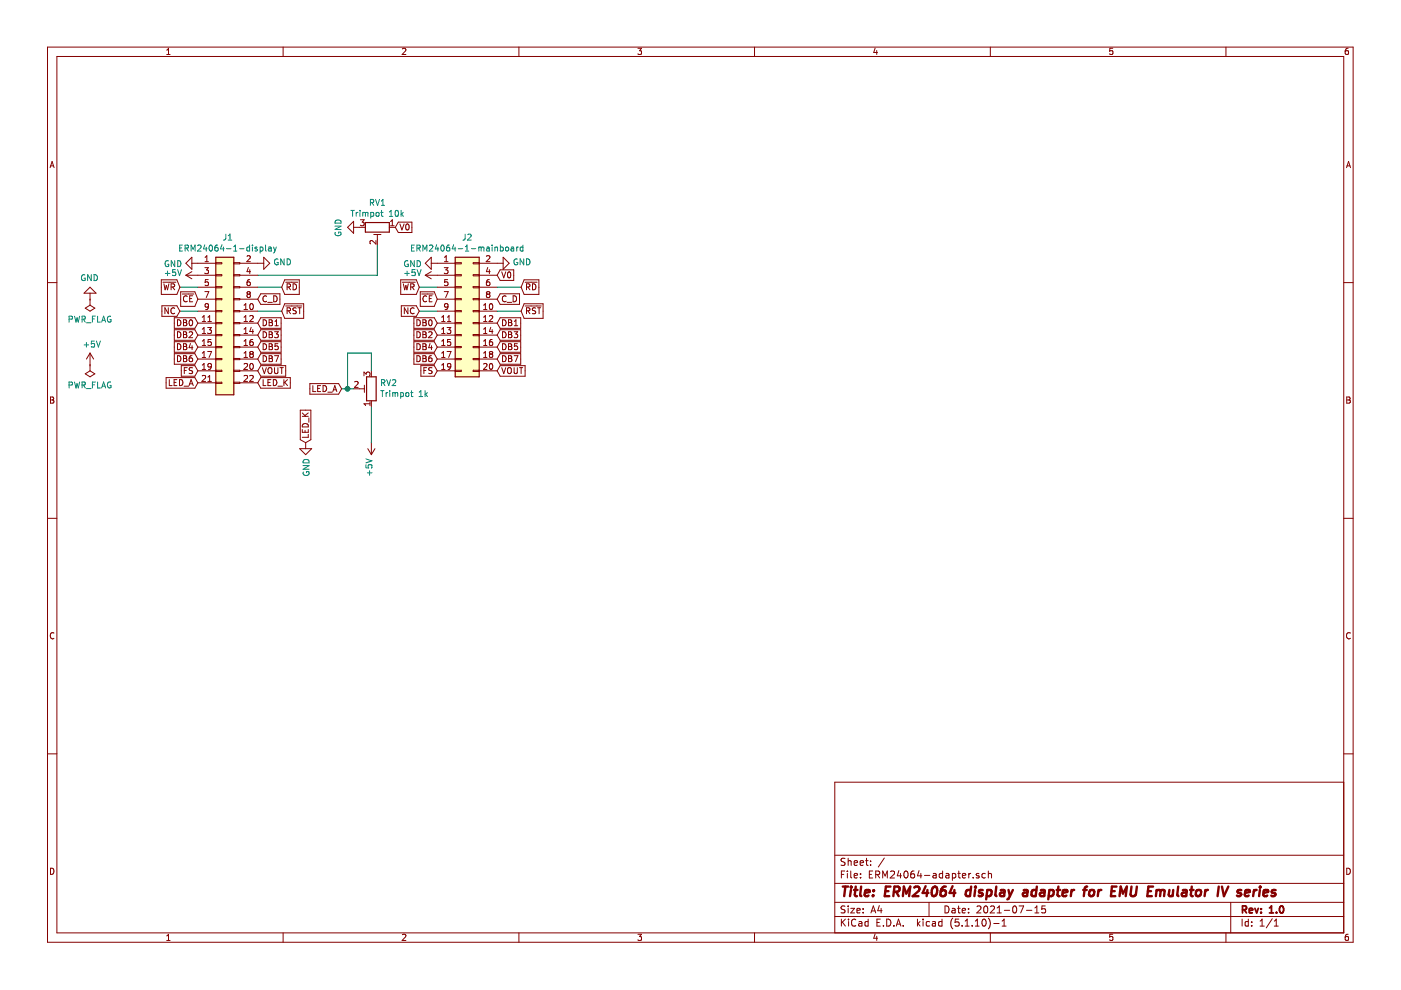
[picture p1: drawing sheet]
EESchema Schematic File Version 4
EELAYER 30 0
EELAYER END
$Descr A4 11693 8268
encoding utf-8
Sheet 1 1
Title "ERM24064 display adapter for EMU Emulator IV series"
Date "2021-07-15"
Rev "1.0"
Comp ""
Comment1 ""
Comment2 ""
Comment3 ""
Comment4 ""
$EndDescr
Text GLabel 3300 1900 2    50   Input ~ 0
V0
Text GLabel 1500 2400 0    50   Input ~ 0
~WR
Text GLabel 2350 2400 2    50   Input ~ 0
~RD
Wire Wire Line
	2350 2400 2150 2400
Wire Wire Line
	1500 2400 1650 2400
Text GLabel 1650 2500 0    50   Input ~ 0
~CE
Text GLabel 2150 2500 2    50   Input ~ 0
C_D
Text GLabel 1500 2600 0    50   Input ~ 0
NC
Wire Wire Line
	1500 2600 1650 2600
Text GLabel 2350 2600 2    50   Input ~ 0
~RST
Wire Wire Line
	2150 2600 2350 2600
Text GLabel 1650 2700 0    50   Input ~ 0
DB0
Text GLabel 1650 2800 0    50   Input ~ 0
DB2
Text GLabel 1650 2900 0    50   Input ~ 0
DB4
Text GLabel 1650 3000 0    50   Input ~ 0
DB6
Text GLabel 2150 2700 2    50   Input ~ 0
DB1
Text GLabel 2150 2800 2    50   Input ~ 0
DB3
Text GLabel 2150 2900 2    50   Input ~ 0
DB5
Text GLabel 2150 3000 2    50   Input ~ 0
DB7
Text GLabel 1650 3100 0    50   Input ~ 0
FS
Text GLabel 2150 3100 2    50   Input ~ 0
VOUT
$Comp
L power:GND #PWR0101
U 1 1
P 1650 2200
F 0 "#PWR0101" H 1650 1950 50  0001 C CNN
F 1 "GND" V 1655 2072 50  0000 R CNN
F 2 "" H 1650 2200 50  0001 C CNN
F 3 "" H 1650 2200 50  0001 C CNN
	1    1650 2200
	0    1    1    0   
$EndComp
$Comp
L power:+5V #PWR0103
U 1 1
P 1650 2300
F 0 "#PWR0103" H 1650 2150 50  0001 C CNN
F 1 "+5V" V 1665 2428 50  0000 L CNN
F 2 "" H 1650 2300 50  0001 C CNN
F 3 "" H 1650 2300 50  0001 C CNN
	1    1650 2300
	0    -1   -1   0   
$EndComp
$Comp
L power:GND #PWR0104
U 1 1
P 4150 2200
F 0 "#PWR0104" H 4150 1950 50  0001 C CNN
F 1 "GND" V 4155 2072 50  0000 R CNN
F 2 "" H 4150 2200 50  0001 C CNN
F 3 "" H 4150 2200 50  0001 C CNN
	1    4150 2200
	0    -1   -1   0   
$EndComp
Text GLabel 4150 2300 2    50   Input ~ 0
V0
Text GLabel 4350 2400 2    50   Input ~ 0
~RD
Text GLabel 4150 2500 2    50   Input ~ 0
C_D
Text GLabel 4350 2600 2    50   Input ~ 0
~RST
Text GLabel 4150 2700 2    50   Input ~ 0
DB1
Text GLabel 4150 2800 2    50   Input ~ 0
DB3
Text GLabel 4150 2900 2    50   Input ~ 0
DB5
Text GLabel 4150 3000 2    50   Input ~ 0
DB7
Text GLabel 4150 3100 2    50   Input ~ 0
VOUT
Text GLabel 3650 3100 0    50   Input ~ 0
FS
Text GLabel 3650 3000 0    50   Input ~ 0
DB6
Text GLabel 3650 2900 0    50   Input ~ 0
DB4
Text GLabel 3650 2800 0    50   Input ~ 0
DB2
Text GLabel 3650 2700 0    50   Input ~ 0
DB0
Text GLabel 3500 2600 0    50   Input ~ 0
NC
Text GLabel 3650 2500 0    50   Input ~ 0
~CE
Text GLabel 3500 2400 0    50   Input ~ 0
~WR
$Comp
L power:+5V #PWR0105
U 1 1
P 3650 2300
F 0 "#PWR0105" H 3650 2150 50  0001 C CNN
F 1 "+5V" V 3665 2428 50  0000 L CNN
F 2 "" H 3650 2300 50  0001 C CNN
F 3 "" H 3650 2300 50  0001 C CNN
	1    3650 2300
	0    -1   -1   0   
$EndComp
$Comp
L power:GND #PWR0106
U 1 1
P 3650 2200
F 0 "#PWR0106" H 3650 1950 50  0001 C CNN
F 1 "GND" V 3655 2072 50  0000 R CNN
F 2 "" H 3650 2200 50  0001 C CNN
F 3 "" H 3650 2200 50  0001 C CNN
	1    3650 2200
	0    1    1    0   
$EndComp
Wire Wire Line
	4150 2400 4350 2400
Wire Wire Line
	4150 2600 4350 2600
Wire Wire Line
	3650 2600 3500 2600
Wire Wire Line
	3650 2400 3500 2400
$Comp
L power:GND #PWR0107
U 1 1
P 750 2500
F 0 "#PWR0107" H 750 2250 50  0001 C CNN
F 1 "GND" H 755 2327 50  0000 C CNN
F 2 "" H 750 2500 50  0001 C CNN
F 3 "" H 750 2500 50  0001 C CNN
	1    750  2500
	-1   0    0    1   
$EndComp
$Comp
L power:+5V #PWR0108
U 1 1
P 750 3050
F 0 "#PWR0108" H 750 2900 50  0001 C CNN
F 1 "+5V" H 765 3223 50  0000 C CNN
F 2 "" H 750 3050 50  0001 C CNN
F 3 "" H 750 3050 50  0001 C CNN
	1    750  3050
	1    0    0    -1  
$EndComp
$Comp
L power:PWR_FLAG #FLG0101
U 1 1
P 750 2500
F 0 "#FLG0101" H 750 2575 50  0001 C CNN
F 1 "PWR_FLAG" H 750 2673 50  0000 C CNN
F 2 "" H 750 2500 50  0001 C CNN
F 3 "~" H 750 2500 50  0001 C CNN
	1    750  2500
	-1   0    0    1   
$EndComp
$Comp
L power:PWR_FLAG #FLG0102
U 1 1
P 750 3050
F 0 "#FLG0102" H 750 3125 50  0001 C CNN
F 1 "PWR_FLAG" H 750 3223 50  0000 C CNN
F 2 "" H 750 3050 50  0001 C CNN
F 3 "~" H 750 3050 50  0001 C CNN
	1    750  3050
	-1   0    0    1   
$EndComp
$Comp
L power:GND #PWR0102
U 1 1
P 3000 1900
F 0 "#PWR0102" H 3000 1650 50  0001 C CNN
F 1 "GND" H 3005 1727 50  0000 C CNN
F 2 "" H 3000 1900 50  0001 C CNN
F 3 "" H 3000 1900 50  0001 C CNN
	1    3000 1900
	0    1    1    0   
$EndComp
$Comp
L Device:R_POT_TRIM RV1
U 1 1
P 3150 1900
F 0 "RV1" V 2943 1900 50  0000 C CNN
F 1 "Trimpot 10k" V 3034 1900 50  0000 C CNN
F 2 "Potentiometer_THT:Potentiometer_ACP_CA9-V10_Vertical" H 3150 1900 50  0001 C CNN
F 3 "~" H 3150 1900 50  0001 C CNN
	1    3150 1900
	0    1    1    0   
$EndComp
$Comp
L power:GND #PWR0109
U 1 1
P 2150 2200
F 0 "#PWR0109" H 2150 1950 50  0001 C CNN
F 1 "GND" V 2155 2072 50  0000 R CNN
F 2 "" H 2150 2200 50  0001 C CNN
F 3 "" H 2150 2200 50  0001 C CNN
	1    2150 2200
	0    -1   -1   0   
$EndComp
Wire Wire Line
	2150 2300 3150 2300
Wire Wire Line
	3150 2300 3150 2050
$Comp
L ERM24064-adapter:ERM24064-1-display J1
U 1 1
P 1850 2600
F 0 "J1" H 1900 3217 50  0000 C CNN
F 1 "ERM24064-1-display" H 1900 3126 50  0000 C CNN
F 2 "Connector_PinSocket_2.54mm:PinSocket_2x11_P2.54mm_Vertical" H 1850 2600 50  0001 C CNN
F 3 "~" H 1850 2600 50  0001 C CNN
	1    1850 2600
	1    0    0    -1  
$EndComp
$Comp
L ERM24064-adapter:ERM24064-1-mainboard J2
U 1 1
P 3850 2600
F 0 "J2" H 3900 3217 50  0000 C CNN
F 1 "ERM24064-1-mainboard" H 3900 3126 50  0000 C CNN
F 2 "Connector_IDC:IDC-Header_2x10_P2.54mm_Vertical" H 3850 2600 50  0001 C CNN
F 3 "~" H 3850 2600 50  0001 C CNN
	1    3850 2600
	1    0    0    -1  
$EndComp
$Comp
L Device:R_POT_TRIM RV2
U 1 1
P 3100 3250
F 0 "RV2" H 3030 3204 50  0000 R CNN
F 1 "Trimpot 1k" H 3030 3295 50  0000 R CNN
F 2 "Potentiometer_THT:Potentiometer_ACP_CA9-V10_Vertical" H 3100 3250 50  0001 C CNN
F 3 "~" H 3100 3250 50  0001 C CNN
	1    3100 3250
	-1   0    0    1   
$EndComp
Text GLabel 2850 3250 0    50   Input ~ 0
LED_A
Text GLabel 2550 3700 1    50   Input ~ 0
LED_K
Wire Wire Line
	3100 3700 3100 3400
Text GLabel 1650 3200 0    50   Input ~ 0
LED_A
$Comp
L power:GND #PWR?
U 1 1
P 2550 3700
F 0 "#PWR?" H 2550 3450 50  0001 C CNN
F 1 "GND" V 2555 3572 50  0000 R CNN
F 2 "" H 2550 3700 50  0001 C CNN
F 3 "" H 2550 3700 50  0001 C CNN
	1    2550 3700
	1    0    0    -1  
$EndComp
Text GLabel 2150 3200 2    50   Input ~ 0
LED_K
$Comp
L power:+5V #PWR?
U 1 1
P 3100 3700
F 0 "#PWR?" H 3100 3550 50  0001 C CNN
F 1 "+5V" V 3115 3828 50  0000 L CNN
F 2 "" H 3100 3700 50  0001 C CNN
F 3 "" H 3100 3700 50  0001 C CNN
	1    3100 3700
	-1   0    0    1   
$EndComp
Wire Wire Line
	2850 3250 2900 3250
Wire Wire Line
	2900 3250 2900 2950
Wire Wire Line
	2900 2950 3100 2950
Wire Wire Line
	3100 2950 3100 3100
Connection ~ 2900 3250
Wire Wire Line
	2900 3250 2950 3250
$EndSCHEMATC
